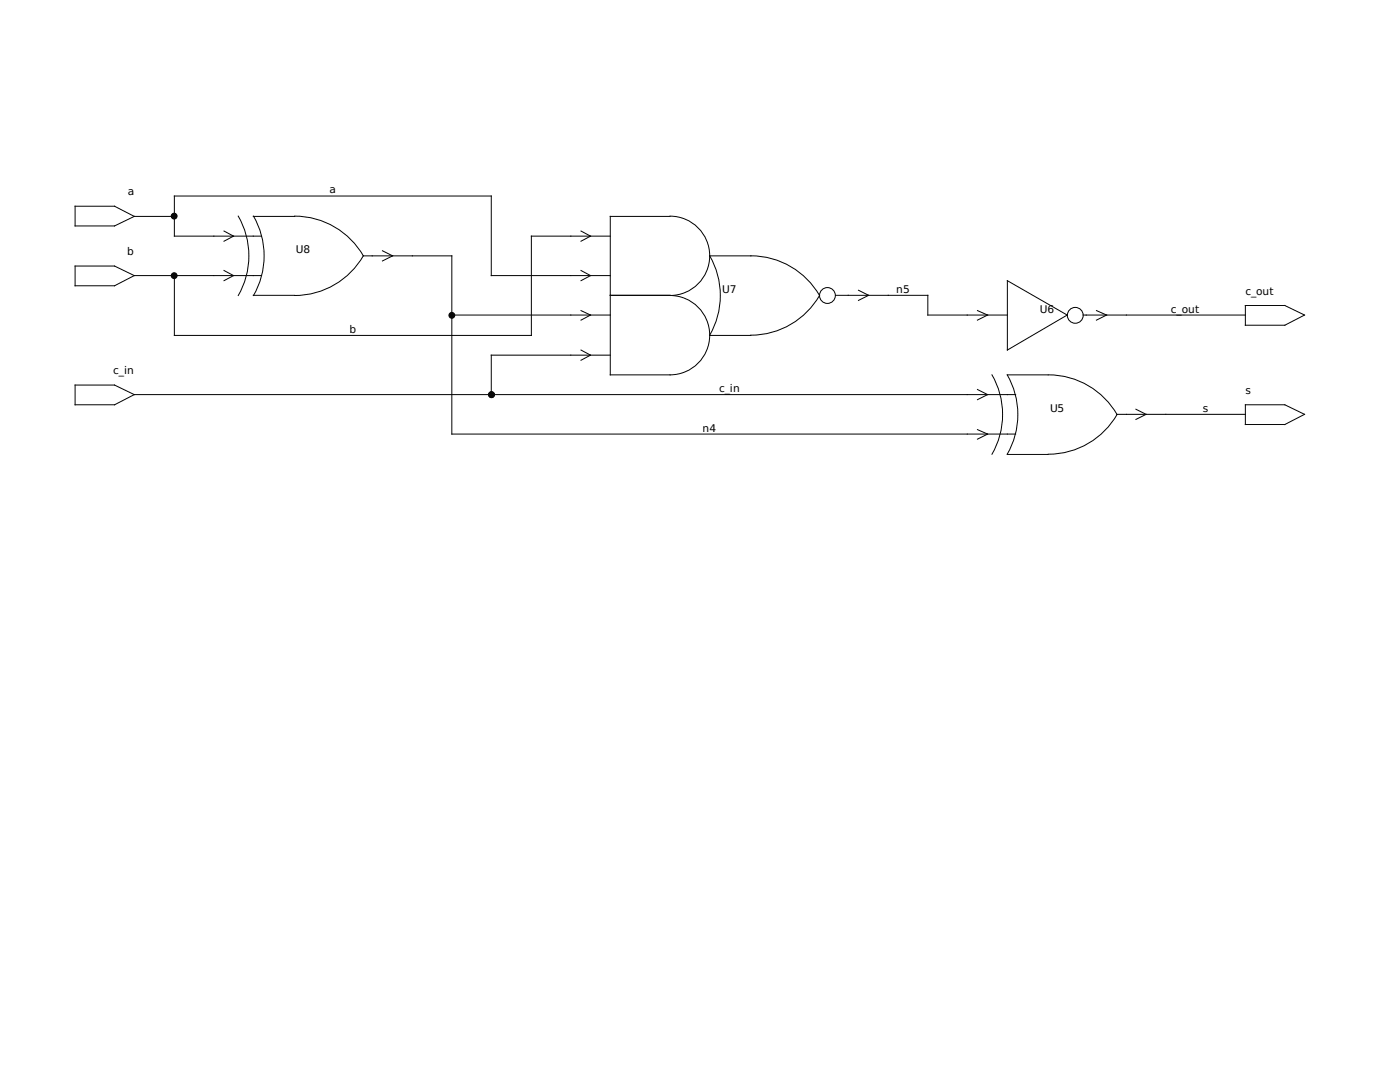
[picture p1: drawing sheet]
<svg xmlns="http://www.w3.org/2000/svg" width="279mm" height="216mm" viewBox="0 0 279 216" stroke-linecap="round" stroke-linejoin="round" font-family="sans-serif">
<g fill="none" stroke="#000" stroke-width=".2">
<path d="M15 41.1h7.9l3.9 2.1-3.9 1.9h-7.9zM15 53.1h7.9l3.9 1.9-3.9 2h-7.9zM26.8 43.2h8M26.8 55h25.4M44.7 46.1l1.9 1-1.9 1M44.7 54l1.9 1-1.9 1M47.5 43.1a15.9 15.9 0 0 1 0 15.9M50.5 43.2h8.3M50.5 58.9h8.3M50.6 43.1a15.9 15.9 0 0 1 0 15.9M52.2 47.1h-17.4v-8h63.2v15.9h23.8M58.8 43.1a15.8 15.8 0 0 1 13.7 7.9"/>
<path d="M72.5 51a15.8 15.8 0 0 1-13.7 8M72.5 51.1h17.7v35.5h112.5M76.3 50l2.1 1.1-2.1 1M116 46.1l1.9 1-1.9 1M116 54l1.9 1-1.9 1M121.8 47.1h-15.8v19.8h-71.2v-11.9M121.8 58.9h11.9M133.7 43.1a7.9 7.9 0 0 1 7.9 7.9 7.9 7.9 0 0 1-7.9 8 7.9 7.9 0 0 1 7.9 7.9 7.9 7.9 0 0 1-7.9 7.9h-11.9v-31.6h11.9M141.6 51.1h8.3M141.6 51a15.9 15.9 0 0 1 0 15.9M149.8 51a15.8 15.8 0 0 1 13.8 8 15.8 15.8 0 0 1-13.8 7.9M166.8 58.9h18.4v4h15.8"/>
<path d="M171.3 57.9l2.1 1-2.1 1M201 56l12 6.9-12 7zM15 76.8h7.9l3.9 1.9-3.9 2.1h-7.9zM26.8 78.7h175.9M90.2 62.9h31.6M116 69.9l1.9 1-1.9 1M116 62l1.9 .9-1.9 1M121.8 70.9h-23.8v7.8M141.6 66.9h8.3M195.1 62l2 .9-2 1M195.1 77.7l2 1-2 1.1M198 74.8a15.9 15.9 0 0 1 0 15.8"/>
<path d="M209.2 74.8h-8.2a15.9 15.9 0 0 1 0 15.8l8.2 .1M209.2 74.8a15.8 15.8 0 0 1 13.7 7.9 15.8 15.8 0 0 1-13.7 7.9M216.2 62.9h32.3M218.8 62l2.1 .9-2.1 1M248.5 61h7.9l4 1.9-4 2h-7.9zM195.1 85.7l2 .9-2 1M222.9 82.7h25.6M226.7 81.7l2 1-2 1M248.5 80.8h7.9l4 1.9-4 2h-7.9z"/>
<circle cx="165.1" cy="59" r="1.58"/>
<circle cx="214.6" cy="62.9" r="1.58"/>
</g>
<g fill="#000" stroke="#000" stroke-width=".2">
<circle cx="34.8" cy="55" r=".58"/>
<circle cx="34.8" cy="43.1" r=".58"/>
<circle cx="90.2" cy="62.9" r=".58"/>
<circle cx="98.1" cy="78.8" r=".58"/>
</g>
<g font-size="2.1">
<text x="25.5" y="39">a</text>
<text x="65.8" y="38.6">a</text>
<text x="25.4" y="50.9">b</text>
<text x="59.1" y="50.5">U8</text>
<text x="144.1" y="58.5">U7</text>
<text x="178.8" y="58.4">n5</text>
<text x="248.5" y="58.8">c_out</text>
<text x="207.5" y="62.5">U6</text>
<text x="233.7" y="62.4">c_out</text>
<text x="69.7" y="66.4">b</text>
<text x="22.6" y="74.7">c_in</text>
<text x="143.5" y="78.2">c_in</text>
<text x="209.5" y="82.3">U5</text>
<text x="240" y="82.2">s</text>
<text x="248.5" y="78.6">s</text>
<text x="140.2" y="86.1">n4</text>
</g>
</svg>
